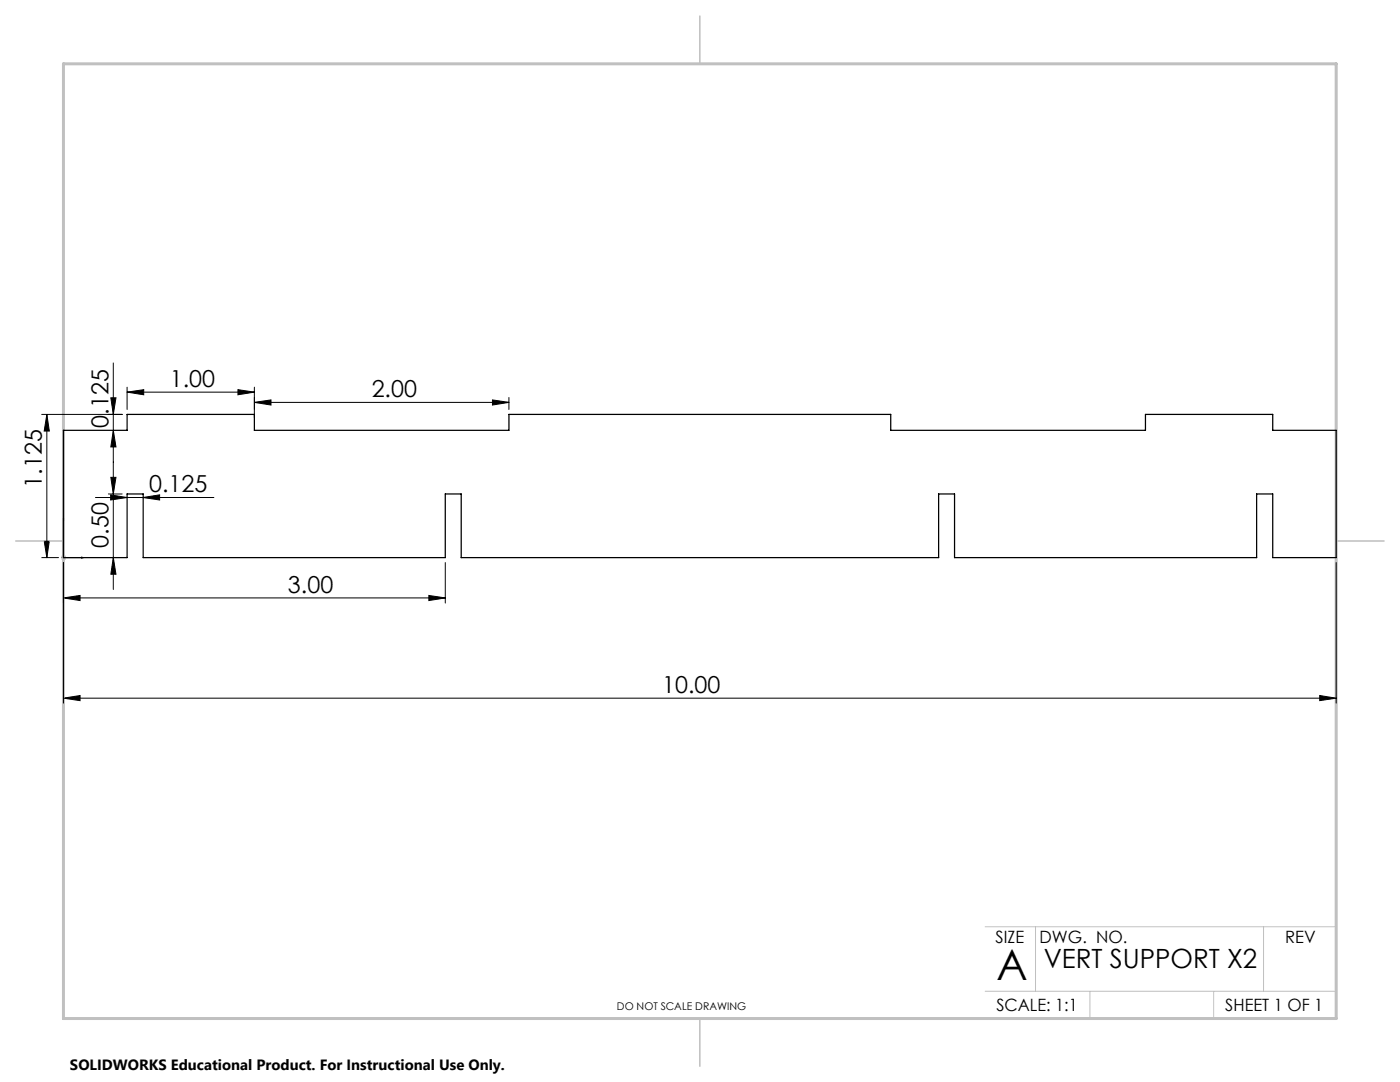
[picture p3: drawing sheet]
<svg xmlns="http://www.w3.org/2000/svg" width="279mm" height="216mm" viewBox="0 0 279 216" stroke-linecap="round" stroke-linejoin="round" font-family="sans-serif">
<path d="M12.7 103.3l.1 .4h-.2zM12.7 103.3v8h4M16.3 111.2l.4 .1-.4 .1z" fill="none" stroke="#00f" stroke-width=".2"/>
<g fill="none" stroke="#000" stroke-width=".2">
<path d="M22.1 79.4h1l-.5 3.3zM22.6 72.4v45.2M25.4 78.2l3.3-.4v1zM25.4 77.3v4.4M25.4 78.2h25.4M47.5 77.8l3.3 .4-3.3 .6zM50.8 77.3v6M98.3 79.8l3.3 .5-3.3 .5zM101.6 79.3v2.4M8.3 82.7h16.1M9.3 82.7l.5 3.3h-1zM9.3 82.7v28.6"/>
<path d="M19.1 99.3h23.6M21.6 98.6h2.8M22.1 98.7l3.3 .6-3.3 .5zM22.1 95.2h1l-.5 3.4zM22.6 85.9l.5 3.3h-1zM28.5 99.3l3.4-.6v1.1zM50.8 80.3l3.3-.5v1zM50.8 80.3h50.8M8.3 111.3h3.4M8.8 107.9h1l-.5 3.4zM12.7 119.3l3.3-.5v1zM12.7 112.3v28"/>
<path d="M12.7 119.3h76.2M22.6 111.3l.5 3.3h-1zM85.6 118.8l3.3 .5-3.3 .5zM88.9 112.3v8M266.7 112.3v28M12.7 139.3l3.3-.5v1zM12.7 139.3h254M263.4 138.8l3.3 .5-3.3 .5z"/>
</g>
<path d="M12.2 111.3h1M12.3 110.9l.8 .7M12.7 110.8v1M13.1 110.9l-.8 .7" fill="none" stroke="#808080" stroke-width=".2"/>
<path d="M266.7 153.3v49.9h-240M196.6 184.9h70.1M196.6 197.8h70.1M206.7 184.9v12.9M217.5 197.8v5.4M242.2 197.8v5.4M252.2 184.9v12.9" fill="none" stroke="#c0c0c0" stroke-width=".2"/>
<path d="M139.7 3.2v9.5M3.1 107.9h9.6M266.7 107.9h9.5M139.7 203.2v9.6" fill="none" stroke="#c0c0c0" stroke-width=".3"/>
<path d="M12.7 12.7h254v190.5h-254z" fill="none" stroke="#c0c0c0" stroke-width=".6"/>
<path d="M16.3 111.2l.4 .1-.4 .1zM12.7 103.3l.1 .4h-.2z" fill="#00f"/>
<g fill="#000">
<path d="M47.5 77.8l3.3 .4-3.3 .6zM25.4 78.2l3.3-.4v1z"/>
<path d="M22.1 98.7l3.3 .6-3.3 .5zM28.5 99.3l3.4-.6v1.1zM12.7 119.3l3.3-.5v1zM85.6 118.8l3.3 .5-3.3 .5z"/>
<path d="M22.6 111.3l.5 3.3h-1zM22.1 95.2h1l-.5 3.4zM8.8 107.9h1l-.5 3.4zM9.3 82.7l.5 3.3h-1zM22.6 85.9l.5 3.3h-1zM22.1 79.4h1l-.5 3.3z"/>
<path d="M12.7 139.3l3.3-.5v1zM263.4 138.8l3.3 .5-3.3 .5zM50.8 80.3l3.3-.5v1zM98.3 79.8l3.3 .5-3.3 .5z"/>
</g>
<path d="M12.7 85.9h12.7v-3.2h25.4v3.2h50.8v-3.2h76.2v3.2h50.8v-3.2h25.4v3.2h12.7v25.4h-12.7v-12.7h-3.2v12.7h-60.3v-12.7h-3.2v12.7h-95.3v-12.7h-3.1v12.7h-60.3v-12.7h-3.2v12.7h-12.7z" fill="none" stroke="#000" stroke-width=".25"/>
<text font-size="8.5" x="198.9" y="195.5">A</text>
<text font-size="5.3" x="208.3" y="193.2">VERT SUPPORT X2</text>
<g font-size="4.7">
<text x="33.9" y="77.2">1.00</text>
<text x="74.2" y="79.3">2.00</text>
<text x="21.6" y="85.3" transform="rotate(-90 21.6 85.3)">0.125</text>
<text x="8.3" y="97.3" transform="rotate(-90 8.3 97.3)">1.125</text>
<text x="29.8" y="98.2">0.125</text>
<text x="21.6" y="109.3" transform="rotate(-90 21.6 109.3)">0.50</text>
<text x="57.5" y="118.3">3.00</text>
<text x="132.2" y="138.3">10.00</text>
</g>
<g font-size="3.4">
<text x="198.7" y="188.1">SIZE</text>
<text x="207.5" y="188.1">DWG. NO.</text>
<text x="256.5" y="188.2">REV</text>
<text x="198.8" y="201.7">SCALE: 1:1</text>
<text x="244.5" y="201.7">SHEET 1 OF 1</text>
</g>
<text font-size="3" x="14" y="213.5">SOLIDWORKS Educational Product. For Instructional Use Only.</text>
<text font-size="2.1" x="123.1" y="201.6">DO NOT SCALE DRAWING</text>
</svg>
